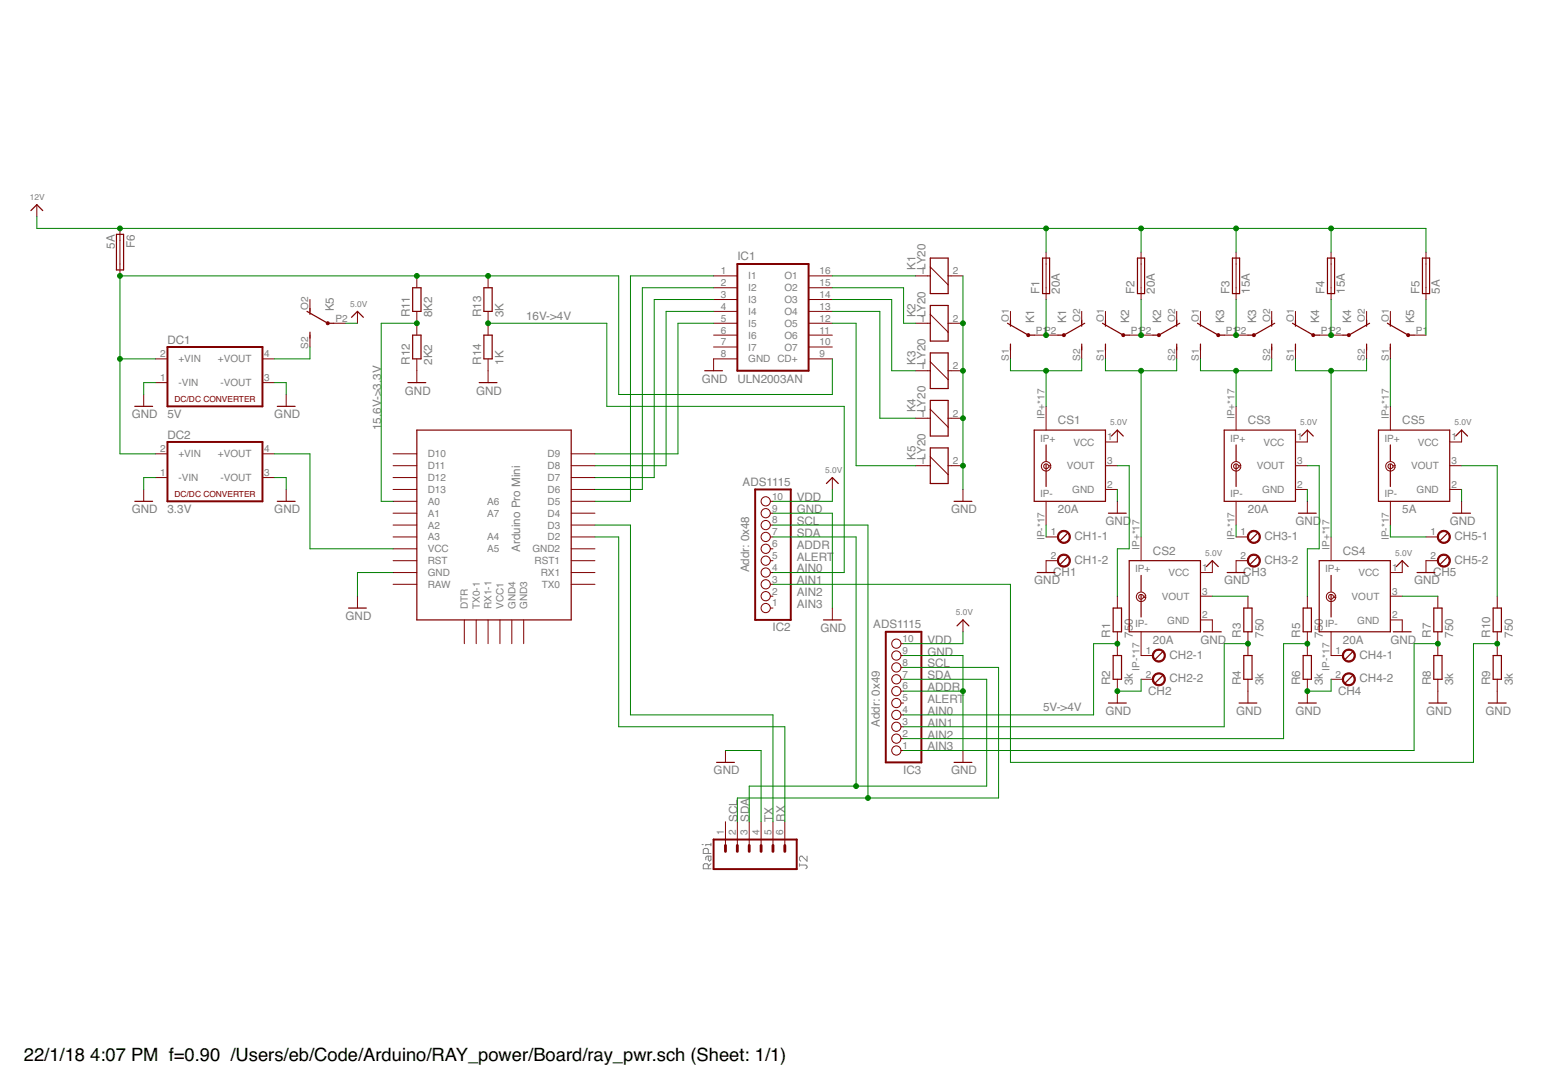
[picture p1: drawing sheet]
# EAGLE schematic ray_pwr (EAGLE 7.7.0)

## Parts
CH1  CH1  MPT2  [2POL254]
CH2  CH2  MPT2  [2POL254]
CH3  CH3  MPT2  [2POL254]
CH4  CH4  MPT2  [2POL254]
CH5  CH5  MPT2  [2POL254]
CS1  20A  ACS750LCA-050  [ACS75050]
CS2  20A  ACS750LCA-050  [ACS75050]
CS3  20A  ACS750LCA-050  [ACS75050]
CS4  20A  ACS750LCA-050  [ACS75050]
CS5  5A  ACS750LCA-050  [ACS75050]
DC1  5V  VA-0505S  [4SIL]
DC2  3.3V  VA-0505S  [4SIL]
F1  20A  FUSEBLANK_5X20MM  [FUSE_HOLDER_5X20MM]
F2  20A  FUSEBLANK_5X20MM  [FUSE_HOLDER_5X20MM]
F3  15A  FUSEBLANK_5X20MM  [FUSE_HOLDER_5X20MM]
F4  15A  FUSEBLANK_5X20MM  [FUSE_HOLDER_5X20MM]
F5  5A  FUSEBLANK_5X20MM  [FUSE_HOLDER_5X20MM]
F6  5A  FUSEBLANK_5X20MM  [FUSE_HOLDER_5X20MM]
IC1  ULN2003AN  [DIL16]
IC2  ADS1115  HEADER-1X1070MIL  [1X10_ROUND70]
IC3  ADS1115  HEADER-1X1070MIL  [1X10_ROUND70]
J2  RaPi  CONN_06POLAR  [MOLEX-1X6]
K1  LY20  [LY20]
K2  LY20  [LY20]
K3  LY20  [LY20]
K4  LY20  [LY20]
K5  LY20  [LY20]
R1  750  R-EU_0207/10  [0207/10]
R2  3k  R-EU_0207/10  [0207/10]
R3  750  R-EU_0207/10  [0207/10]
R4  3k  R-EU_0207/10  [0207/10]
R5  750  R-EU_0207/10  [0207/10]
R6  3k  R-EU_0207/10  [0207/10]
R7  750  R-EU_0207/10  [0207/10]
R8  3k  R-EU_0207/10  [0207/10]
R9  3k  R-EU_0207/10  [0207/10]
R10  750  R-EU_0207/10  [0207/10]
R11  8K2  R-EU_0207/10  [0207/10]
R12  2K2  R-EU_0207/10  [0207/10]
R13  3K  R-EU_0207/10  [0207/10]
R14  1K  R-EU_0207/10  [0207/10]
U$1  PRO-MINI-2  [PRO-MINI-2]

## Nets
5.0V: CS1.1(VCC) CS2.1(VCC) CS3.1(VCC) CS4.1(VCC) CS5.1(VCC) IC2.10 IC3.10 K5.P2(3:P)
12V: F1.2 F2.2 F3.2 F4.2 F5.2 F6.1
GND: CH1.2 CH2.2 CH3.2 CH4.2 CS1.2(GND) CS2.2(GND) CS3.2(GND) CS4.2(GND) CS5.2(GND) DC1.1(-VIN) DC1.3(-VOUT) DC2.1(-VIN) DC2.3(-VOUT) IC1.8(GND) IC2.9 IC3.6 IC3.9 K1.2 K2.2 K3.2 K4.2 K5.2 R2.1 R4.1 R6.1 R8.1 R9.1 R12.1 R14.1 U$1.GND
N$1: DC1.2(+VIN) DC2.2(+VIN) F6.2 IC1.9(CD+) R11.2 R13.2
N$2: DC1.4(+VOUT) K5.S2(3:S)
N$3: DC2.4(+VOUT) U$1.VCC
N$4: IC1.1(I1) U$1.D5
N$5: IC1.2(I2) U$1.D6
N$6: IC1.3(I3) U$1.D7
N$7: IC1.4(I4) U$1.D8
N$8: IC1.5(I5) U$1.D9
N$9: R11.1 R12.2 U$1.A0
N$10: IC2.4 R13.1 R14.2
N$11: IC1.16(O1) K1.1
N$12: IC2.7 IC3.7
N$13: IC2.8 IC3.8
N$14: IC1.14(O3) K3.1
N$15: IC1.15(O2) K2.1
N$16: IC1.13(O4) K4.1
N$17: IC1.12(O5) K5.1
N$18: F1.1 K1.P1(2:P) K1.P2(3:P)
N$19: CS1.IP+ CS1.IP+@2(IP+) CS1.IP+@3(IP+) CS1.IP+@4(IP+) CS1.IP+@5(IP+) CS1.IP+@6(IP+) CS1.IP+@7(IP+) CS1.IP+@8(IP+) CS1.IP+@9(IP+) CS1.IP+@10(IP+) CS1.IP+@11(IP+) CS1.IP+@12(IP+) CS1.IP+@13(IP+) CS1.IP+@14(IP+) CS1.IP+@15(IP+) CS1.IP+@16(IP+) CS1.IP+@17(IP+) K1.S1(2:S) K1.S2(3:S)
N$20: F2.1 K2.P1(2:P) K2.P2(3:P)
N$21: F3.1 K3.P1(2:P) K3.P2(3:P)
N$22: F4.1 K4.P1(2:P) K4.P2(3:P)
N$23: F5.1 K5.P1(2:P)
N$24: CS2.IP+ CS2.IP+@2(IP+) CS2.IP+@3(IP+) CS2.IP+@4(IP+) CS2.IP+@5(IP+) CS2.IP+@6(IP+) CS2.IP+@7(IP+) CS2.IP+@8(IP+) CS2.IP+@9(IP+) CS2.IP+@10(IP+) CS2.IP+@11(IP+) CS2.IP+@12(IP+) CS2.IP+@13(IP+) CS2.IP+@14(IP+) CS2.IP+@15(IP+) CS2.IP+@16(IP+) CS2.IP+@17(IP+) K2.S1(2:S) K2.S2(3:S)
N$25: CS3.IP+ CS3.IP+@2(IP+) CS3.IP+@3(IP+) CS3.IP+@4(IP+) CS3.IP+@5(IP+) CS3.IP+@6(IP+) CS3.IP+@7(IP+) CS3.IP+@8(IP+) CS3.IP+@9(IP+) CS3.IP+@10(IP+) CS3.IP+@11(IP+) CS3.IP+@12(IP+) CS3.IP+@13(IP+) CS3.IP+@14(IP+) CS3.IP+@15(IP+) CS3.IP+@16(IP+) CS3.IP+@17(IP+) K3.S1(2:S) K3.S2(3:S)
N$26: CS4.IP+ CS4.IP+@2(IP+) CS4.IP+@3(IP+) CS4.IP+@4(IP+) CS4.IP+@5(IP+) CS4.IP+@6(IP+) CS4.IP+@7(IP+) CS4.IP+@8(IP+) CS4.IP+@9(IP+) CS4.IP+@10(IP+) CS4.IP+@11(IP+) CS4.IP+@12(IP+) CS4.IP+@13(IP+) CS4.IP+@14(IP+) CS4.IP+@15(IP+) CS4.IP+@16(IP+) CS4.IP+@17(IP+) K4.S1(2:S) K4.S2(3:S)
N$27: CS5.IP+ CS5.IP+@2(IP+) CS5.IP+@3(IP+) CS5.IP+@4(IP+) CS5.IP+@5(IP+) CS5.IP+@6(IP+) CS5.IP+@7(IP+) CS5.IP+@8(IP+) CS5.IP+@9(IP+) CS5.IP+@10(IP+) CS5.IP+@11(IP+) CS5.IP+@12(IP+) CS5.IP+@13(IP+) CS5.IP+@14(IP+) CS5.IP+@15(IP+) CS5.IP+@16(IP+) CS5.IP+@17(IP+) K5.S1(2:S)
N$28: CS1.3(VOUT) R1.2
N$29: CS2.3(VOUT)
N$30: U$1.D3
N$31: U$1.D2
N$32: CS3.3(VOUT) R5.2
N$33: CS4.3(VOUT)
N$34: IC3.4 R1.1 R2.2
N$35: IC3.3 R3.1 R4.2
N$36: IC3.2 R5.1 R6.2
N$37: IC3.1 R7.1 R8.2
N$38: IC2.3 R9.2 R10.1
N$39: CS5.3(VOUT) R10.2
N$40: CH2.1 CS2.IP- CS2.IP-@2(IP-) CS2.IP-@3(IP-) CS2.IP-@4(IP-) CS2.IP-@5(IP-) CS2.IP-@6(IP-) CS2.IP-@7(IP-) CS2.IP-@8(IP-) CS2.IP-@9(IP-) CS2.IP-@10(IP-) CS2.IP-@11(IP-) CS2.IP-@12(IP-) CS2.IP-@13(IP-) CS2.IP-@14(IP-) CS2.IP-@15(IP-) CS2.IP-@16(IP-) CS2.IP-@17(IP-)
N$41: CH4.1 CS4.IP- CS4.IP-@2(IP-) CS4.IP-@3(IP-) CS4.IP-@4(IP-) CS4.IP-@5(IP-) CS4.IP-@6(IP-) CS4.IP-@7(IP-) CS4.IP-@8(IP-) CS4.IP-@9(IP-) CS4.IP-@10(IP-) CS4.IP-@11(IP-) CS4.IP-@12(IP-) CS4.IP-@13(IP-) CS4.IP-@14(IP-) CS4.IP-@15(IP-) CS4.IP-@16(IP-) CS4.IP-@17(IP-)
N$42: CH1.1 CS1.IP- CS1.IP-@2(IP-) CS1.IP-@3(IP-) CS1.IP-@4(IP-) CS1.IP-@5(IP-) CS1.IP-@6(IP-) CS1.IP-@7(IP-) CS1.IP-@8(IP-) CS1.IP-@9(IP-) CS1.IP-@10(IP-) CS1.IP-@11(IP-) CS1.IP-@12(IP-) CS1.IP-@13(IP-) CS1.IP-@14(IP-) CS1.IP-@15(IP-) CS1.IP-@16(IP-) CS1.IP-@17(IP-)
N$43: CH3.1 CS3.IP- CS3.IP-@2(IP-) CS3.IP-@3(IP-) CS3.IP-@4(IP-) CS3.IP-@5(IP-) CS3.IP-@6(IP-) CS3.IP-@7(IP-) CS3.IP-@8(IP-) CS3.IP-@9(IP-) CS3.IP-@10(IP-) CS3.IP-@11(IP-) CS3.IP-@12(IP-) CS3.IP-@13(IP-) CS3.IP-@14(IP-) CS3.IP-@15(IP-) CS3.IP-@16(IP-) CS3.IP-@17(IP-)
N$44: CH5.1 CS5.IP- CS5.IP-@2(IP-) CS5.IP-@3(IP-) CS5.IP-@4(IP-) CS5.IP-@5(IP-) CS5.IP-@6(IP-) CS5.IP-@7(IP-) CS5.IP-@8(IP-) CS5.IP-@9(IP-) CS5.IP-@10(IP-) CS5.IP-@11(IP-) CS5.IP-@12(IP-) CS5.IP-@13(IP-) CS5.IP-@14(IP-) CS5.IP-@15(IP-) CS5.IP-@16(IP-) CS5.IP-@17(IP-)
Unconnected: CH5.2 IC1.6(I6) IC1.7(I7) IC1.10(O7) IC1.11(O6) IC2.1 IC2.2 IC2.5 IC2.6 IC3.5 J2.1 J2.2 J2.3 J2.4 J2.5 J2.6 K1.O1(2:O) K1.O2(3:O) K2.O1(2:O) K2.O2(3:O) K3.O1(2:O) K3.O2(3:O) K4.O1(2:O) K4.O2(3:O) K5.O1(2:O) K5.O2(3:O) R3.2 R7.2 U$1.A1 U$1.A2 U$1.A3 U$1.A4 U$1.A5 U$1.A6 U$1.A7 U$1.D4 U$1.D10 U$1.D11 U$1.D12 U$1.D13 U$1.DTR U$1.GND1(GND2) U$1.GND2(GND3) U$1.GND3(GND4) U$1.RAW U$1.RST U$1.RST1 U$1.RX1 U$1.RX1-1 U$1.TX0 U$1.TX0-1 U$1.VCC1

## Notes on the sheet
- 16V->4V
- 15.6V->3.3V
- VDD
- GND
- SCL
- SDA
- ADDR
- ALERT
- Addr: 0x48 | AIN0
- AIN1
- AIN2
- AIN3
- VDD
- GND
- SCL
- SDA
- ADDR
- ALERT | 5V->4V
- AIN0
- Addr: 0x49 | AIN1
- AIN2
- AIN3
- SCL | SDA | TX | RX

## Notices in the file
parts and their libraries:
microbuilder: This work is placed in the public domain, and may be freely used for commercial and non-commercial work with the following conditions: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
SparkFun-Connectors: Licensing: Creative Commons ShareAlike 4.0 International - https://creativecommons.org/licenses/by-sa/4.0
